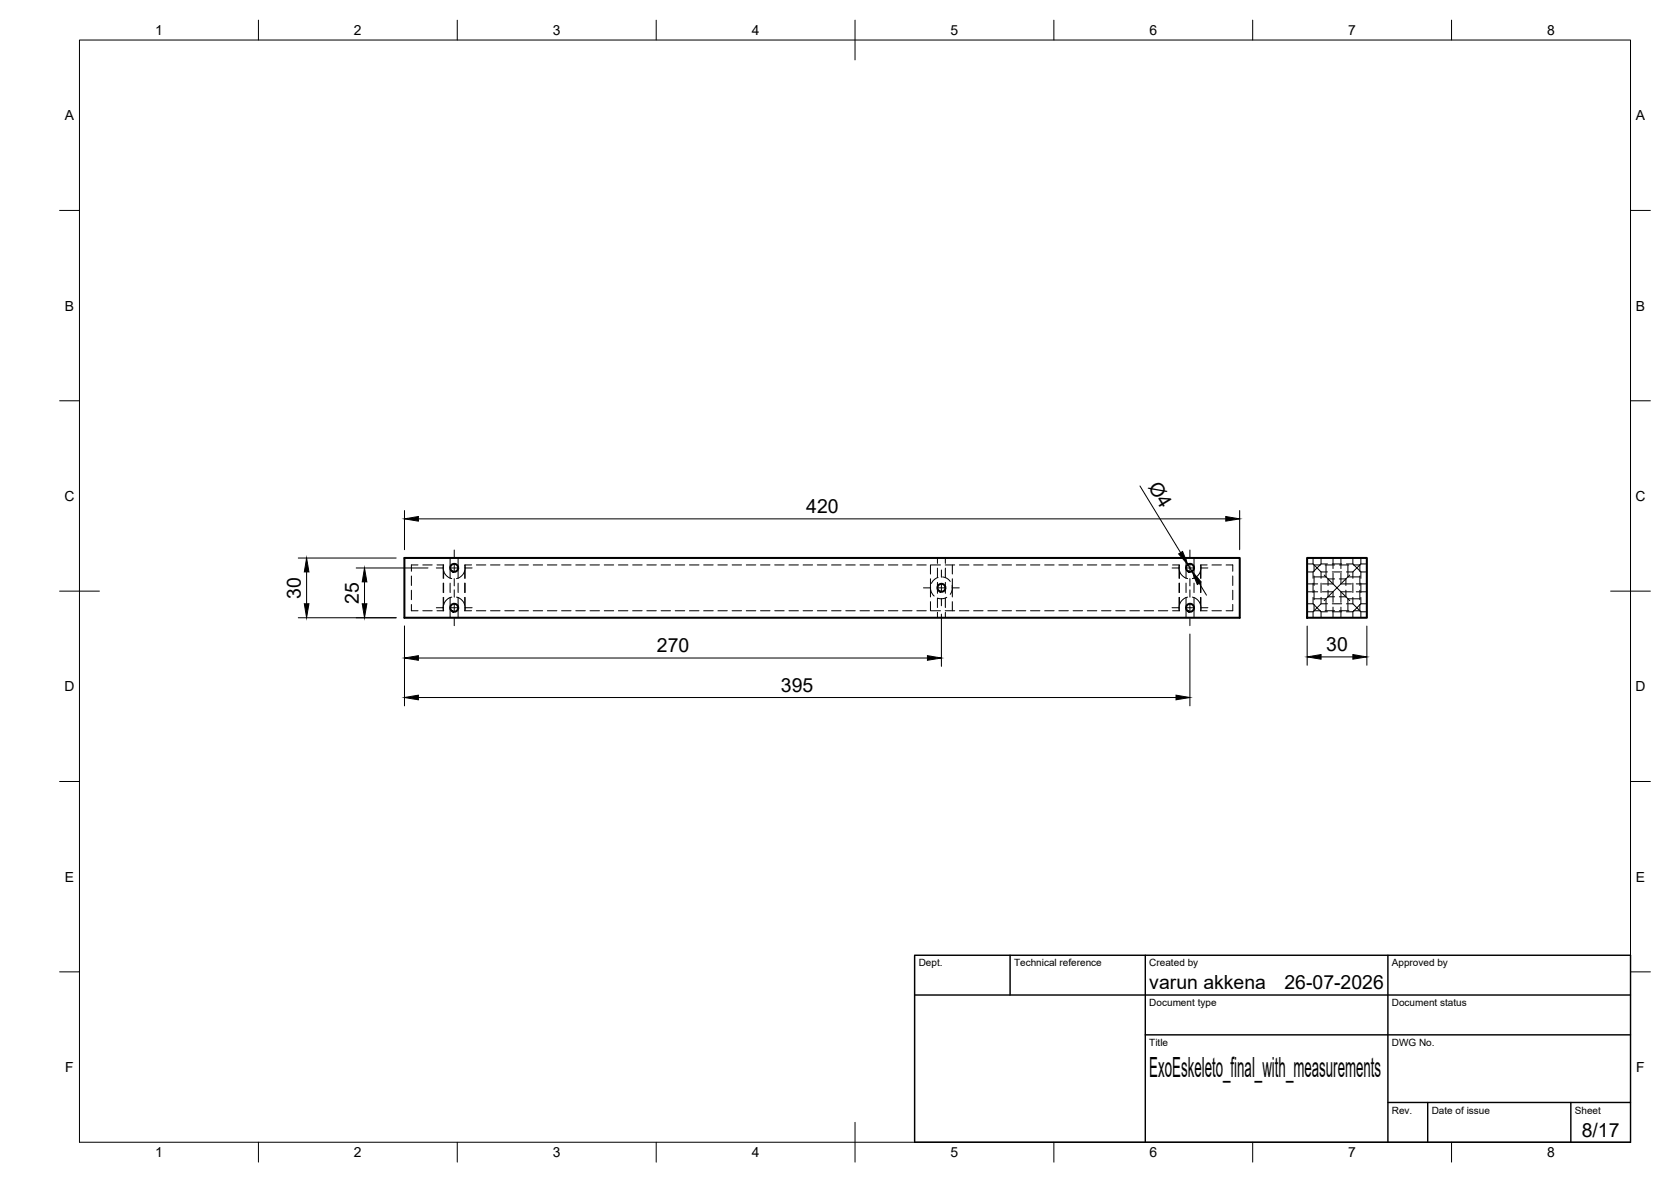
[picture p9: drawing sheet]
<svg xmlns="http://www.w3.org/2000/svg" width="420mm" height="297mm" viewBox="0 0 420 297" stroke-linecap="round" stroke-linejoin="round" font-family="sans-serif">
<!-- layer: Visible -->
<g fill="none" stroke="#000" stroke-width=".51">
<path d="M101.7 140.2h210v15h-210zM328.7 140.2h15v15h-15z"/>
<circle cx="114.2" cy="142.7" r="1.01"/>
<circle cx="114.2" cy="152.7" r="1.01"/>
<circle cx="236.7" cy="147.7" r="1.01"/>
<circle cx="299.2" cy="142.7" r="1.01"/>
<circle cx="299.2" cy="152.7" r="1.01"/>
</g>
<!-- layer: Hidden -->
<g fill="none" stroke="#000" stroke-width=".25">
<path d="M103.4 151.9v1.6h1.7M103.4 144.7v2.4M103.4 148.3v2.4M105.1 142h-1.7v1.6M106.3 142h2.4M106.3 153.5h2.4M109.9 142h1.6v1.5M111.4 142v3.3M111.4 146.5v2.4M111.4 150.1v3.4M111.5 150.1v3.4h-1.6M111.5 143.5a2.71 2.71 0 0 0 2.1 1.9"/>
<path d="M111.5 143.5v1.8M111.5 146.5v2.4M113.2 140.2v5.1M113.2 146.5v2.4M113.2 150.1v5.1M113.6 150.1a2.71 2.71 0 0 0-2.1 1.9M114.8 150.1a2.8 2.8 0 0 1 2 1.9M115.2 140.2v5.1M115.2 146.5v2.4M115.2 150.1v5.1M116.8 150.1v3.4h1.8M116.8 143.5a2.8 2.8 0 0 1-2 1.9"/>
<path d="M116.8 146.5v2.4M116.9 142v3.3M116.9 146.5v2.4M116.9 150.1v3.4M118.6 142h-1.8v3.3M119.8 142h2.4M119.8 153.5h2.4M123.3 142h2.4M123.3 153.5h2.4M126.9 142h2.4M126.9 153.5h2.4M130.5 142h2.4"/>
<path d="M130.5 153.5h2.4M134.1 142h2.3M134.1 153.5h2.3M137.6 142h2.4M137.6 153.5h2.4M141.2 142h2.4M141.2 153.5h2.4M144.8 142h2.4M144.8 153.5h2.4M148.4 142h2.3M148.4 153.5h2.3M151.9 142h2.4"/>
<path d="M151.9 153.5h2.4M155.5 142h2.4M155.5 153.5h2.4M159.1 142h2.4M159.1 153.5h2.4M162.6 142h2.4M162.6 153.5h2.4M166.2 142h2.4M166.2 153.5h2.4M169.8 142h2.4M169.8 153.5h2.4M173.4 142h2.3"/>
<path d="M173.4 153.5h2.3M176.9 142h2.4M176.9 153.5h2.4M180.5 142h2.4M180.5 153.5h2.4M184.1 142h2.4M184.1 153.5h2.4M187.6 142h2.4M187.6 153.5h2.4M191.2 142h2.4M191.2 153.5h2.4M194.8 142h2.4"/>
<path d="M194.8 153.5h2.4M198.4 142h2.3M198.4 153.5h2.3M201.9 142h2.4M201.9 153.5h2.4M205.5 142h2.4M205.5 153.5h2.4M209.1 142h2.4M209.1 153.5h2.4M212.7 142h2.3M212.7 153.5h2.3M216.2 142h2.4"/>
<path d="M216.2 153.5h2.4M219.8 142h2.4M219.8 153.5h2.4M223.4 142h2.4M223.4 153.5h2.4M226.9 142h2.4M226.9 153.5h2.4M230.5 142h2.4M230.5 153.5h2.4M234 147.7l.1 1 .8 1.1M234 142v2.3M234 145.4v4.6"/>
<path d="M234 151.2v2.3M234.1 142h2.4M234.1 153.5h2.4M235.7 140.2v1.4M235.7 142.8v2.4M235.7 146.4v2.7M235.7 150.3v2.4M235.7 153.9v1.3M235.9 145.1l-1 .6-.7 .9M237 145l1 .3 .9 .8M237.7 142h2.4M237.7 153.5h2.4"/>
<path d="M237.7 140.2v1.4M237.7 142.8v2.4M237.7 146.4v2.7M237.7 150.3v2.4M237.7 153.9v1.3M238.1 150.1l-1.3 .4-1-.1M239.4 147.2v.9l-.5 1.3M239.5 142v2.3M239.5 145.4v4.6M239.5 151.2v2.3M241.2 142h2.4M241.2 153.5h2.4"/>
<path d="M244.8 142h2.4M244.8 153.5h2.4M248.4 142h2.4M248.4 153.5h2.4M251.9 142h2.4M251.9 153.5h2.4M255.5 142h2.4M255.5 153.5h2.4M259.1 142h2.4M259.1 153.5h2.4M262.7 142h2.3M262.7 153.5h2.3"/>
<path d="M266.2 142h2.4M266.2 153.5h2.4M269.8 142h2.4M269.8 153.5h2.4M273.4 142h2.4M273.4 153.5h2.4M277 142h2.3M277 153.5h2.3M280.5 142h2.4M280.5 153.5h2.4M284.1 142h2.4M284.1 153.5h2.4"/>
<path d="M287.7 142h2.4M287.7 153.5h2.4M291.3 142h2.3M291.3 153.5h2.3M294.8 142h1.8v1.5M296.5 142v3.3M296.5 146.5v2.4M296.5 150.1v3.4M296.6 150.1v3.4h-1.8M296.6 143.5a2.8 2.8 0 0 0 2 1.9M296.6 143.5v1.8M296.6 146.5v2.4"/>
<path d="M298.2 140.2v5.1M298.2 146.5v2.4M298.2 150.1v5.1M298.6 150.1a2.8 2.8 0 0 0-2 1.9M299.8 150.1a2.71 2.71 0 0 1 2.1 1.9M300.2 140.2v5.1M300.2 146.5v2.4M300.2 150.1v5.1M301.9 152v1.5h1.6M301.9 143.5a2.71 2.71 0 0 1-2.1 1.9M301.9 146.5v2.4M301.9 150.1v1.9"/>
<path d="M302 142v3.3M302 146.5v2.4M302 150.1v3.4M303.5 142h-1.6v3.3M304.7 142h2.4M304.7 153.5h2.4M308.3 142h1.7v1.6M310 144.7v2.4M310 148.3v2.4M310 151.9v1.6h-1.7M328.7 141.7h1.5M328.7 143.7h1.5"/>
<path d="M328.7 151.7h1.5M328.7 153.7h1.5M328.7 146.7h2.6M328.7 148.7h2.6M330.2 141.7l1 1-1 1M330.2 151.7l1 1-.8 .8M330.2 140.2v1.5M330.2 143.7v1.6M330.2 146.5v2.4M330.2 150.1v1.6M330.2 153.7v1.5M330.4 153.5l-.2 .2"/>
<path d="M330.4 153.5h1.6M330.4 144.7v2.4M330.4 148.3v2.4M330.4 151.9v1.6M330.4 150.5h3v3M332 142h-1.6v1.6M332.1 151.8l-.9 .9 1 1M332.2 141.7l-1 1 .9 1M332.2 141.7h1.6M332.2 143.7h1.6M332.2 151.7h1.6M332.2 153.7h1.6"/>
<path d="M332.2 140.2v1.5M332.2 143.7v1.6M332.2 146.5v2.4M332.2 150.1v1.6M332.2 153.7v1.5M332.5 148.7h2.7v2.7M333 144.5l.9 1M333.2 142h2.4M333.2 153.5h2.4M333.4 142v3h-3M333.9 150l-.9 .9M333.9 145.5l2.3 2.2-2.3 2.3"/>
<path d="M333.9 150h1.7M333.9 145.5v1.6M333.9 148.3v1.7M333.9 145.5h1.7M335 141.7h2.4M335 143.7h2.4M335 151.7h2.4M335 153.7h2.4M335.2 144.1v2.6h-2.7M335.2 140.2v2.7M335.2 152.6v2.6M336.8 142h2.4"/>
<path d="M336.8 153.5h2.4M336.8 150h1.6M336.8 145.5h1.6M337.2 144.1v2.6h2.6M337.2 140.2v2.7M337.2 152.6v2.6M338.4 150l1 .9M338.4 145.5l-2.2 2.2 2.2 2.3M338.4 145.5v1.6M338.4 148.3v1.7M338.6 141.7h1.6M338.6 143.7h1.6"/>
<path d="M338.6 151.7h1.6M338.6 153.7h1.6M338.9 142v3h3M339.4 144.5l-1 1M339.8 148.7h-2.6v2.7M340.2 141.7l1 1 .7-.7M340.2 140.2v1.5M340.2 143.7v1.6M340.2 146.5v2.4M340.2 150.1v1.6M340.2 153.7v1.5M340.2 143.7l1-1 1 1"/>
<path d="M340.2 151.8l1 .9-1 1M340.3 142h1.6M340.3 153.5h1.6M341 146.7h2.7M341 148.7h2.7M341.9 153.5l.3 .2M341.9 142v1.6M341.9 144.7v2.4M341.9 148.3v2.4M341.9 151.9v1.6M341.9 150.5h-3v3M342.2 141.7l-.3 .3"/>
<path d="M342.2 151.7l-1 1 .7 .8M342.2 141.7h1.5M342.2 143.7h1.5M342.2 151.7h1.5M342.2 153.7h1.5M342.2 140.2v1.5M342.2 143.7v1.6M342.2 146.5v2.4M342.2 150.1v1.6M342.2 153.7v1.5"/>
</g>
<!-- layer: BORDER -->
<g fill="none" stroke="#000" stroke-width=".25">
<path d="M20 10.1h390v276.9h-390zM65 5.1v5M115 5.1v5M165 5.1v5M215 5.1v10M265 5.1v5M315 5.1v5M365 5.1v5M15 52.9h5M410 52.9h5M15 100.7h5M410 100.7h5"/>
<path d="M15 148.6h10M405 148.6h10M15 196.4h5M410 196.4h5M15 244.2h5M410 244.2h5M65 287v5M115 287v5M165 287v5M215 282.1v9.9M265 287v5M315 287v5"/>
<path d="M365 287v5"/>
</g>
<!-- layer: TITLEBLOCK -->
<path d="M230 240.1h180v46.9h-180zM230 250h180M254 240.1v9.9M288 240.1v46.9M349 240.1v46.9M288 260.1h122M349 277.1h61M359 277.1v9.9M395 277.1v9.9" fill="none" stroke="#000" stroke-width=".36"/>
<!-- layer: Smart Centers -->
<g fill="none" stroke="#000" stroke-width=".25">
<path d="M114.2 138.2v1.8M299.2 138.2v1.8M109.7 142.7h1.8M109.7 152.7h1.8M113.3 142.7h1.8M113.3 152.7h1.8M114.2 141.8v1.8M114.2 145.4v1.8M114.2 148.2v1.9M114.2 151.8v1.8M114.2 155.4v1.8M116.9 142.7h1.8"/>
<path d="M116.9 152.7h1.8M232.2 147.7h1.8M235.8 147.7h1.8M236.7 143.2v1.9M236.7 146.8v1.8M236.7 150.4v1.8M239.4 147.7h1.8M294.7 142.7h1.8M294.7 152.7h1.8M298.3 142.7h1.8M298.3 152.7h1.8M299.2 141.8v1.8"/>
<path d="M299.2 145.4v1.8M299.2 148.2v1.9M299.2 151.8v1.8M299.2 155.4v1.8M301.9 142.7h1.8M301.9 152.7h1.8"/>
</g>
<!-- layer: FD_Dimensions -->
<g fill="none" stroke="#000" stroke-width=".25">
<path d="M101.7 128.3v9.8M105.2 130.4h203M286.6 122.1l10.3 16.8M311.7 128.3v9.8M75 155.2h24.6M75 140.2h24.6M77.1 143.7v8M89.6 142.7h18M91.7 146.2v5.5M101.7 157.3v20.1M236.7 154.3v13.2M298.7 141.9l1 1.7"/>
<path d="M299.2 159.3v18.1M301.5 146.6l1.9 3M328.7 157.3v9.9M343.7 157.3v9.9M105.2 175.3h190.5M105.2 165.4h128M332.2 165.1h8"/>
</g>
<g fill="#000" stroke="#000" stroke-width=".25">
<path d="M101.7 130.4l3.5-.6v1.2zM296.4 139.2l.9-.6 1.4 3.3zM308.2 129.8l3.5 .6-3.5 .6zM76.5 151.7h1.2l-.6 3.5zM77.1 140.2l.6 3.5h-1.2zM91.1 151.7h1.1l-.5 3.5zM91.7 142.7l.5 3.5h-1.1zM299.7 143.6l2.3 2.7-.9 .6zM101.7 175.3l3.5-.6v1.2zM101.7 165.4l3.5-.6v1.1zM233.2 164.8l3.5 .6-3.5 .5zM295.7 174.7l3.5 .6-3.5 .6z"/>
<path d="M328.7 165.1l3.5-.6v1.2zM340.2 164.5l3.5 .6-3.5 .6z"/>
</g>
<text font-size="7" x="289" y="270.6">ExoEskeleto_final_with_measurements</text>
<g font-size="4.9">
<text x="288.6" y="122.4" transform="rotate(59 288.6 122.4)">Ø4</text>
<text x="202.7" y="128.9">420</text>
<text x="75.6" y="150.4" transform="rotate(-90 75.6 150.4)">30</text>
<text x="90.2" y="151.7" transform="rotate(-90 90.2 151.7)">25</text>
<text x="165.2" y="163.9">270</text>
<text x="333.5" y="163.6">30</text>
<text x="196.4" y="173.8">395</text>
<text x="289" y="248.5">varun akkena</text>
<text x="323" y="248.5">26-07-2026</text>
<text x="397.7" y="285.7">8/17</text>
</g>
<g font-size="3.5">
<text x="39" y="8.8">1</text>
<text x="89" y="8.8">2</text>
<text x="139" y="8.8">3</text>
<text x="189" y="8.8">4</text>
<text x="239" y="8.8">5</text>
<text x="289" y="8.8">6</text>
<text x="339" y="8.8">7</text>
<text x="389" y="8.8">8</text>
<text x="16.3" y="30.2">A</text>
<text x="411.3" y="30.2">A</text>
<text x="16.3" y="78">B</text>
<text x="411.3" y="78">B</text>
<text x="16.2" y="125.9">C</text>
<text x="411.2" y="125.9">C</text>
<text x="16.2" y="173.7">D</text>
<text x="411.2" y="173.7">D</text>
<text x="16.3" y="221.6">E</text>
<text x="411.3" y="221.6">E</text>
<text x="16.4" y="269.4">F</text>
<text x="411.4" y="269.4">F</text>
<text x="39" y="290.8">1</text>
<text x="89" y="290.8">2</text>
<text x="139" y="290.8">3</text>
<text x="189" y="290.8">4</text>
<text x="239" y="290.8">5</text>
<text x="289" y="290.8">6</text>
<text x="339" y="290.8">7</text>
<text x="389" y="290.8">8</text>
</g>
<g font-size="2.5">
<text x="231" y="242.9">Dept.</text>
<text x="255" y="242.9">Technical reference</text>
<text x="289" y="242.9">Created by</text>
<text x="350" y="242.9">Approved by</text>
<text x="289" y="252.8">Document type</text>
<text x="350" y="252.8">Document status</text>
<text x="289" y="262.9">Title</text>
<text x="350" y="262.9">DWG No.</text>
<text x="350" y="279.9">Rev.</text>
<text x="360" y="279.9">Date of issue</text>
<text x="396" y="279.9">Sheet</text>
</g>
</svg>
